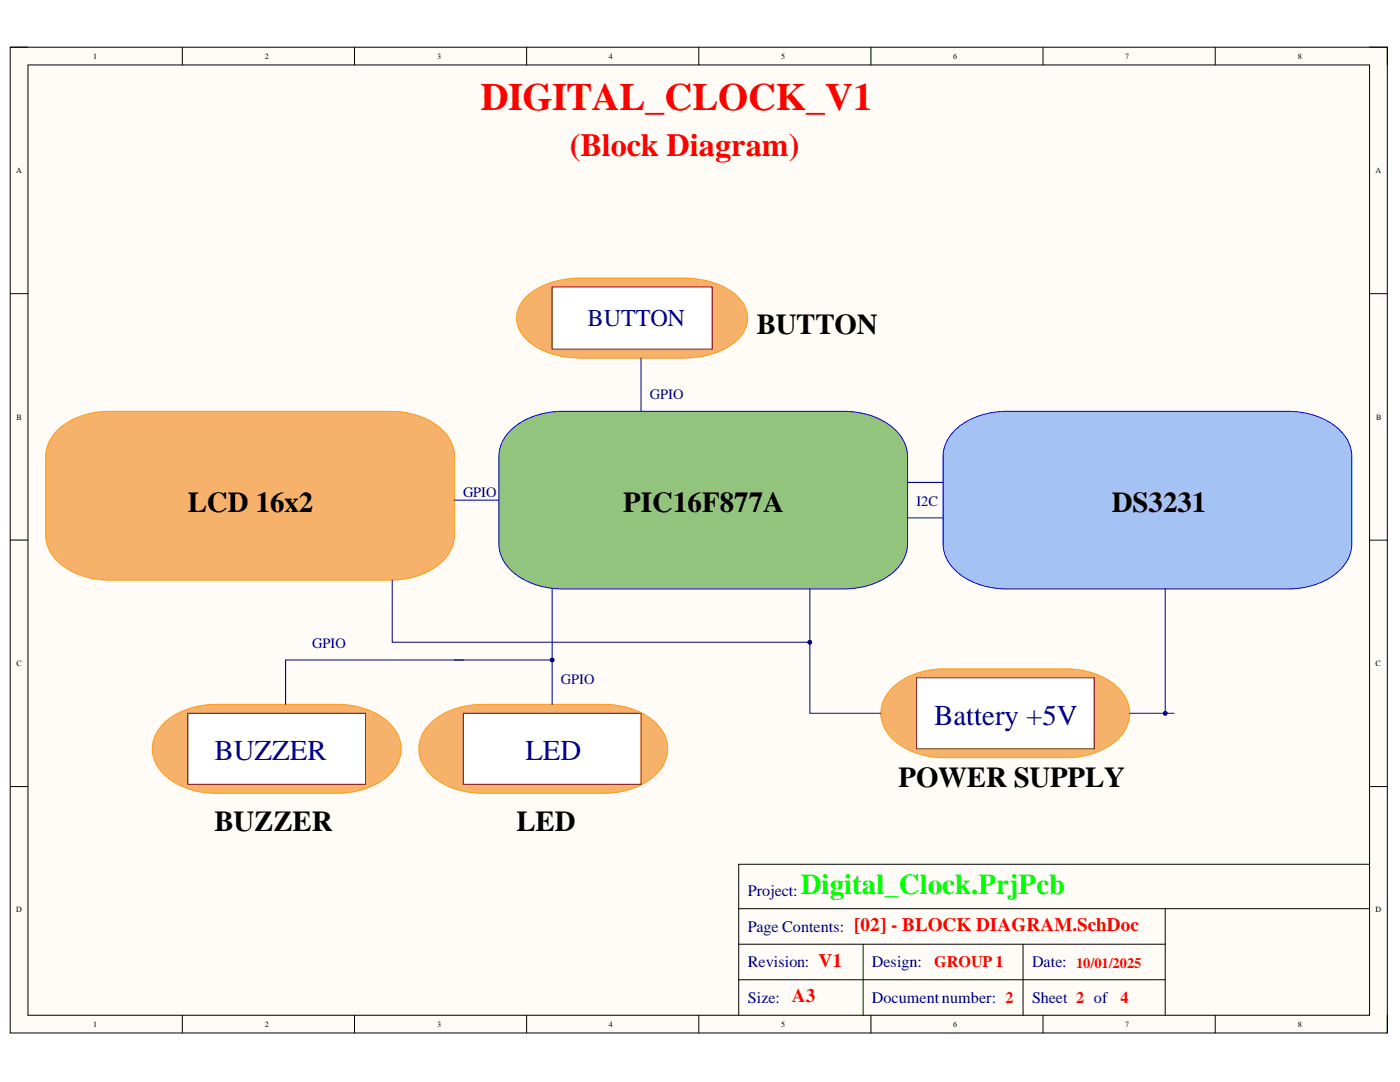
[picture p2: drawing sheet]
<svg xmlns="http://www.w3.org/2000/svg" width="279mm" height="216mm" viewBox="0 0 279 216" stroke-linecap="round" stroke-linejoin="round" font-family="sans-serif">
<path d="M2 9.4h274.9v196.7h-274.9z" fill-rule="evenodd" fill="#fffcf8"/>
<path d="M2 9.4h274.9v196.7h-274.9z" fill="none" stroke="#000" stroke-width=".2"/>
<path d="M5.6 13h267.7v189.6h-267.7z" fill-rule="evenodd" fill="#fffcf8"/>
<g fill="none" stroke="#000" stroke-width=".2">
<path d="M2 9.4h3.6M5.6 13h267.7v189.6h-267.7zM36.4 9.4v3.6M70.7 9.4v3.6M105.1 9.4v3.6M139.5 9.4v3.6M173.8 9.4v3.6M208.2 9.4v3.6M242.5 9.4v3.6M273.3 9.4h3.6v3.6M2 58.6h3.6M273.3 58.6h3.6"/>
<path d="M2 107.8h3.6M273.3 107.8h3.6M90.7 131.7h1.8M2 156.9h3.6M273.3 156.9h3.6M273.3 172.5h-125.9v30.1M147.4 181.3h125.9M147.4 188.4h85.1M147.4 195.5h85.1M172.3 188.4v14.2M204.2 188.4v14.2M232.5 181.3v21.3"/>
<path d="M36.4 202.6v3.5M70.7 202.6v3.5M105.1 202.6v3.5M139.5 202.6v3.5M173.8 202.6v3.5M208.2 202.6v3.5M242.5 202.6v3.5M276.9 202.6v3.5"/>
</g>
<path d="M190.2 86.2a14.4 14.4 0 0 1 10.7-4.1h56.2a13.9 13.9 0 0 1 11.4 5 6.9 6.9 0 0 1 1.3 4v17.4a8.4 8.4 0 0 1-4.8 7 16.2 16.2 0 0 1-7.9 2h-56.2a13.9 13.9 0 0 1-11.4-5 6.9 6.9 0 0 1-1.3-4v-17.4a7.1 7.1 0 0 1 2-4.9z" fill="#a4c2f4"/>
<path d="M190.2 86.2a14.4 14.4 0 0 1 10.7-4.1h56.2a13.9 13.9 0 0 1 11.4 5 6.9 6.9 0 0 1 1.3 4v17.4a8.4 8.4 0 0 1-4.8 7 16.2 16.2 0 0 1-7.9 2h-56.2a13.9 13.9 0 0 1-11.4-5 6.9 6.9 0 0 1-1.3-4v-17.4a7.1 7.1 0 0 1 2-4.9z" fill="none" stroke="#00f" stroke-width=".2"/>
<path d="M11.1 86.2a14.4 14.4 0 0 1 10.8-4.1h56.1a13.9 13.9 0 0 1 11.4 5 6.9 6.9 0 0 1 1.3 4v15.7a8.4 8.4 0 0 1-4.8 7 16.3 16.3 0 0 1-7.9 1.9h-56.1a13.9 13.9 0 0 1-11.5-5 6.9 6.9 0 0 1-1.3-3.9v-15.7a7.1 7.1 0 0 1 2-4.9z" fill="#f6b26b"/>
<path d="M11.1 86.2a14.4 14.4 0 0 1 10.8-4.1h56.1a13.9 13.9 0 0 1 11.4 5 6.9 6.9 0 0 1 1.3 4v15.7a8.4 8.4 0 0 1-4.8 7 16.3 16.3 0 0 1-7.9 1.9h-56.1a13.9 13.9 0 0 1-11.5-5 6.9 6.9 0 0 1-1.3-3.9v-15.7a7.1 7.1 0 0 1 2-4.9z" fill="none" stroke="#f90" stroke-width=".2"/>
<path d="M101.5 86.2a14.4 14.4 0 0 1 10.8-4.1h56.1a13.9 13.9 0 0 1 11.4 5 6.9 6.9 0 0 1 1.3 4v17.4a8.4 8.4 0 0 1-4.7 7 16.2 16.2 0 0 1-8 2h-56.1a13.9 13.9 0 0 1-11.4-5 6.9 6.9 0 0 1-1.3-4v-17.4a7.1 7.1 0 0 1 1.9-4.9z" fill="#93c47d"/>
<path d="M101.5 86.2a14.4 14.4 0 0 1 10.8-4.1h56.1a13.9 13.9 0 0 1 11.4 5 6.9 6.9 0 0 1 1.3 4v17.4a8.4 8.4 0 0 1-4.7 7 16.2 16.2 0 0 1-8 2h-56.1a13.9 13.9 0 0 1-11.4-5 6.9 6.9 0 0 1-1.3-4v-17.4a7.1 7.1 0 0 1 1.9-4.9z" fill="none" stroke="#00f" stroke-width=".2"/>
<path d="M177.8 137.6a14.5 14.5 0 0 1 10.7-4.1h24.2a14 14 0 0 1 11.5 4.9 6.8 6.8 0 0 1-1.5 9.5 15.3 15.3 0 0 1-10 3.3h-24.2a14 14 0 0 1-11.4-5 6.6 6.6 0 0 1 .7-8.6z" fill="#f6b26b"/>
<path d="M177.8 137.6a14.5 14.5 0 0 1 10.7-4.1h24.2a14 14 0 0 1 11.5 4.9 6.8 6.8 0 0 1-1.5 9.5 15.3 15.3 0 0 1-10 3.3h-24.2a14 14 0 0 1-11.4-5 6.6 6.6 0 0 1 .7-8.6z" fill="none" stroke="#f90" stroke-width=".2"/>
<path d="M105.4 58.9a15.9 15.9 0 0 1 10.4-3.4h20.7a15.9 15.9 0 0 1 10.4 3.4 5.7 5.7 0 0 1 0 9.1 15.9 15.9 0 0 1-10.4 3.4h-20.7a15.9 15.9 0 0 1-10.4-3.4 5.7 5.7 0 0 1 0-9.1z" fill="#f6b26b"/>
<path d="M105.4 58.9a15.9 15.9 0 0 1 10.4-3.4h20.7a15.9 15.9 0 0 1 10.4 3.4 5.7 5.7 0 0 1 0 9.1 15.9 15.9 0 0 1-10.4 3.4h-20.7a15.9 15.9 0 0 1-10.4-3.4 5.7 5.7 0 0 1 0-9.1z" fill="none" stroke="#f90" stroke-width=".2"/>
<path d="M110.2 57.3h31.9v12.4h-31.9z" fill-rule="evenodd" fill="#fff"/>
<path d="M110.2 57.3h31.9v12.4h-31.9z" fill="none" stroke="#800000" stroke-width=".2"/>
<path d="M182.9 135.2h35.5v14.2h-35.5z" fill-rule="evenodd" fill="#fff"/>
<path d="M182.9 135.2h35.5v14.2h-35.5z" fill="none" stroke="#800000" stroke-width=".2"/>
<path d="M32.4 144.7a14.5 14.5 0 0 1 10.7-4.1h24.2a14 14 0 0 1 11.5 4.9 6.8 6.8 0 0 1-1.5 9.5 15.3 15.3 0 0 1-10 3.3h-24.2a14 14 0 0 1-11.4-5 6.6 6.6 0 0 1 .7-8.6z" fill="#f6b26b"/>
<path d="M32.4 144.7a14.5 14.5 0 0 1 10.7-4.1h24.2a14 14 0 0 1 11.5 4.9 6.8 6.8 0 0 1-1.5 9.5 15.3 15.3 0 0 1-10 3.3h-24.2a14 14 0 0 1-11.4-5 6.6 6.6 0 0 1 .7-8.6z" fill="none" stroke="#f90" stroke-width=".2"/>
<path d="M37.5 142.3h35.5v14.2h-35.5z" fill-rule="evenodd" fill="#fff"/>
<path d="M37.5 142.3h35.5v14.2h-35.5z" fill="none" stroke="#800000" stroke-width=".2"/>
<path d="M85.6 144.7a14.5 14.5 0 0 1 10.7-4.1h24.2a14 14 0 0 1 11.5 4.9 6.8 6.8 0 0 1-1.6 9.5 15.3 15.3 0 0 1-9.9 3.3h-24.2a14 14 0 0 1-11.4-5 6.6 6.6 0 0 1 .7-8.6z" fill="#f6b26b"/>
<path d="M85.6 144.7a14.5 14.5 0 0 1 10.7-4.1h24.2a14 14 0 0 1 11.5 4.9 6.8 6.8 0 0 1-1.6 9.5 15.3 15.3 0 0 1-9.9 3.3h-24.2a14 14 0 0 1-11.4-5 6.6 6.6 0 0 1 .7-8.6z" fill="none" stroke="#f90" stroke-width=".2"/>
<path d="M92.5 142.3h35.4v14.2h-35.4z" fill-rule="evenodd" fill="#fff"/>
<path d="M92.5 142.3h35.4v14.2h-35.4z" fill="none" stroke="#800000" stroke-width=".2"/>
<path d="M181.1 96.3h7.1M181.1 103.3h7.1M225.4 142.3h8.9" fill="none" stroke="#000080" stroke-width=".2"/>
<circle cx="232.5" cy="142.3" r=".36" fill="#000080"/>
<g fill="none" stroke="#000080" stroke-width=".2">
<path d="M232.5 117.5v24.8"/>
<circle cx="232.5" cy="142.3" r=".36"/>
</g>
<circle cx="232.5" cy="142.3" r=".36" fill="#000080"/>
<g fill="none" stroke="#000080" stroke-width=".2">
<path d="M161.6 117.5v24.8h14.2"/>
<circle cx="232.5" cy="142.3" r=".36"/>
</g>
<circle cx="161.6" cy="128.1" r=".35" fill="#000080"/>
<g fill="none" stroke="#000080" stroke-width=".2">
<path d="M78.3 115.7v12.4h83.3"/>
<circle cx="161.6" cy="128.1" r=".35"/>
</g>
<circle cx="161.6" cy="128.1" r=".35" fill="#000080"/>
<g fill="none" stroke="#000080" stroke-width=".2">
<path d="M110.2 117.5v23.1"/>
<circle cx="161.6" cy="128.1" r=".35"/>
</g>
<circle cx="110.2" cy="131.7" r=".35" fill="#000080"/>
<g fill="none" stroke="#000080" stroke-width=".2">
<path d="M110.2 131.7h-53.2v8.9"/>
<circle cx="110.2" cy="131.7" r=".35"/>
</g>
<circle cx="110.2" cy="131.7" r=".35" fill="#000080"/>
<g fill="none" stroke="#000080" stroke-width=".2">
<path d="M127.9 71.4v10.7M90.7 99.8h8.9"/>
<circle cx="110.2" cy="131.7" r=".35"/>
</g>
<text font-size="7.7" fill="#f00" x="96" y="21.9">DIGITAL_CLOCK_V1</text>
<text font-size="6.4" fill="#f00" x="113.7" y="31.1">(Block Diagram)</text>
<g font-size="5.7">
<text x="151" y="66.7">BUTTON</text>
<text x="37.5" y="102.1">LCD 16x2</text>
<text x="124.4" y="102.1">PIC16F877A</text>
<text x="221.9" y="102.1">DS3231</text>
<text x="179.3" y="157">POWER SUPPLY</text>
<text x="42.8" y="165.9">BUZZER</text>
<text x="103.1" y="165.9">LED</text>
</g>
<g font-size="5.7" fill="#000080">
<text x="186.4" y="144.6">Battery +5V</text>
<text x="42.8" y="151.7">BUZZER</text>
<text x="104.8" y="151.7">LED</text>
</g>
<text font-size="5.7" fill="#0f0" x="159.8" y="178.3">Digital_Clock.PrjPcb</text>
<text font-size="4.8" fill="#000080" x="117.3" y="65.1">BUTTON</text>
<g font-size="3.8" fill="#f00">
<text x="170.5" y="185.8">[02] - BLOCK DIAGRAM.SchDoc</text>
<text x="163.4" y="192.9">V1</text>
<text x="158" y="200">A3</text>
</g>
<g font-size="3.2" fill="#000080">
<text x="149.2" y="178.8">Project:</text>
<text x="149.2" y="185.9">Page Contents:</text>
<text x="149.2" y="193">Revision:</text>
<text x="174" y="193">Design:</text>
<text x="206" y="193">Date: 10/01/2025</text>
<text x="149.2" y="200.1">Size:</text>
<text x="174" y="200.1">Documentnumber: 2</text>
<text x="206" y="200.1">Sheet 2 of</text>
</g>
<g font-size="3.2" fill="#f00">
<text x="186.4" y="193">GROUP 1</text>
<text x="223.6" y="200.1">4</text>
</g>
<g font-size="2.9" fill="#000080">
<text x="129.7" y="79.7">GPIO</text>
<text x="92.4" y="99.1">GPIO</text>
<text x="182.9" y="100.9">I2C</text>
<text x="62.3" y="129.3">GPIO</text>
<text x="111.9" y="136.4">GPIO</text>
</g>
<g font-size="1.6">
<text x="18.6" y="11.8">1</text>
<text x="52.8" y="11.8">2</text>
<text x="87.3" y="11.8">3</text>
<text x="121.5" y="11.8">4</text>
<text x="155.9" y="11.8">5</text>
<text x="190.2" y="11.8">6</text>
<text x="224.6" y="11.8">7</text>
<text x="259" y="11.8">8</text>
<text x="3.2" y="34.6">A</text>
<text x="274.5" y="34.6">A</text>
<text x="3.3" y="83.8">B</text>
<text x="274.6" y="83.8">B</text>
<text x="3.3" y="132.9">C</text>
<text x="274.5" y="132.9">C</text>
<text x="3.2" y="182">D</text>
<text x="274.5" y="182">D</text>
<text x="18.6" y="204.9">1</text>
<text x="52.8" y="204.9">2</text>
<text x="87.3" y="204.9">3</text>
<text x="121.5" y="204.9">4</text>
<text x="155.9" y="204.9">5</text>
<text x="190.2" y="204.9">6</text>
<text x="224.6" y="204.9">7</text>
<text x="259" y="204.9">8</text>
</g>
</svg>
